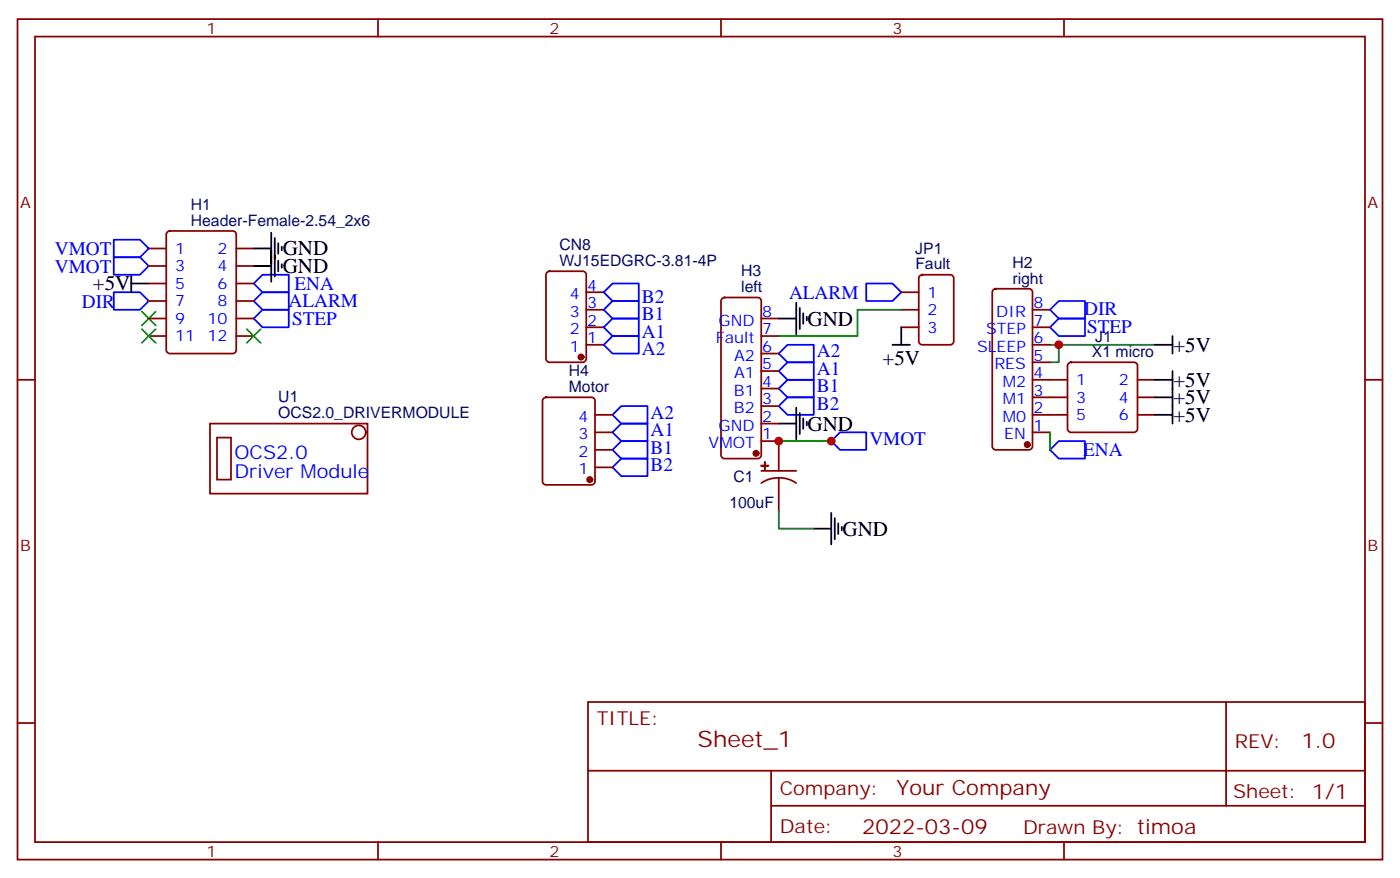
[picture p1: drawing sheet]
<svg xmlns="http://www.w3.org/2000/svg" width="282mm" height="177mm" viewBox="0 0 282 177" stroke-linecap="round" stroke-linejoin="round" font-family="sans-serif">
<g fill="none" stroke="#870000" stroke-width=".35">
<path d="M3.5 3.8h275.2v169.4h-275.2zM7.1 7.4h268.1v162.3h-268.1zM76.2 3.8v3.6M145.3 3.8v3.6M214.5 3.8v3.6M30 50.1h3.5M30 53.6h3.5M30 57.1h3.5M33.7 46.7l.5-.2h12.7a.71 .71 0 0 1 .7 .7v23.3a.76 .76 0 0 1-.7 .7h-12.7a.76 .76 0 0 1-.7-.7v-23.3zM47.6 50.1h3.6M47.6 53.6h3.6M47.6 57.1h3.6"/>
<path d="M110.3 54.9l.5-.3h6.7a.71 .71 0 0 1 .7 .8v16.9a.76 .76 0 0 1-.7 .7h-6.7a.76 .76 0 0 1-.7-.7v-16.9zM118.2 58.9h3.5M181.7 58.9h3.5M185.4 55.6l.5-.2h5.7a.71 .71 0 0 1 .7 .7v12.7a.76 .76 0 0 1-.7 .7h-5.7a.76 .76 0 0 1-.7-.7v-12.7zM200.3 58.4l.4-.2h6.7a.71 .71 0 0 1 .7 .7v31a.76 .76 0 0 1-.7 .7h-6.7a.76 .76 0 0 1-.7-.7v-31zM3.5 76.5h3.6M30 67.7h3.5M30 64.2h3.5M30 60.6h3.5M47.6 67.7h3.6M47.6 64.2h3.6M47.6 60.6h3.6"/>
<path d="M118.2 69.5h3.5M118.2 65.9h3.5M118.2 62.4h3.5M145.6 60.1l.4-.2h6.8a.71 .71 0 0 1 .7 .7v31.1a.76 .76 0 0 1-.7 .7h-6.8a.76 .76 0 0 1-.7-.7v-31.1zM153.5 78.3h3.5M153.5 74.8h3.5M153.5 71.2h3.5M153.5 67.7h3.5M153.5 64.2h3.5M181.7 65.9h3.5M181.7 62.4h3.5M208.1 76.5h7.1"/>
<path d="M208.1 69.5h3.6M208.1 65.9h3.6M208.1 62.4h3.6M208.1 73h3.6M215.4 73.2l.5-.2h12.7a.71 .71 0 0 1 .7 .7v12.7a.76 .76 0 0 1-.7 .7h-12.7a.76 .76 0 0 1-.7-.7v-12.7zM229.3 76.5h3.5M275.2 76.5h3.5M42.3 85.3h31.8v14.1h-31.8zM43.7 88.2h2.9v8.4h-2.9zM109.6 80.3l.5-.3h9.1a.71 .71 0 0 1 .7 .8v16.2a.76 .76 0 0 1-.7 .7h-9.1a.76 .76 0 0 1-.7-.7v-16.2zM119.9 83.6h3.6M119.9 94.2h3.6"/>
<path d="M119.9 90.6h3.6M119.9 87.1h3.6M153.5 88.9h3.5v6M153.5 94.9h7M153.5 85.3h3.5M153.5 81.8h3.5M157 96.3l1.8 .2 1.7 .8M157 96.3l-1.9 .2-1.6 .8M157 96.3v6.7M208.1 80h7.1M208.1 83.6h7.1M208.1 87.1h3.6"/>
<path d="M229.3 80h3.5M229.3 83.6h3.5M3.5 145.7h3.6M118.5 141.4h156.7v28.3h-156.7zM118.6 155.3h156.4M155.4 155.3v14.1M247.2 141.5v20.8M275.2 145.7h3.5M76.2 169.7v3.5M145.3 169.7v3.5M155.4 162.3h119.6M214.5 169.7v3.5"/>
<circle cx="72.3" cy="87.1" r="1.41"/>
</g>
<path d="M181.7 62.4h-8.8v5.3h-15.9M211.7 69.5h21.1M213.4 69.5v3.5h-1.7M157 88.9h10.6M211.7 87.1v3.5M157 103v3.5h7" fill="none" stroke="#008700" stroke-width=".35"/>
<g fill="none" stroke="#00f" stroke-width=".35">
<path d="M22.9 58.9h5.3l1.8 1.7-1.8 1.8h-5.3zM22.9 51.8h5.3l1.8 1.8-1.8 1.8h-5.3zM22.9 48.3h5.3l1.8 1.8-1.8 1.7h-5.3zM52.9 55.4h5.3v3.5h-5.3l-1.7-1.8zM52.9 58.9h5.3v3.5h-5.3l-1.7-1.8zM123.5 57.1h5.3v3.5h-5.3l-1.8-1.7zM174.6 57.1h5.3l1.8 1.8-1.8 1.7h-5.3zM51.2 64.2l1.7-1.8h5.3v3.5h-5.3zM123.5 60.6h5.3v3.6h-5.3l-1.8-1.8zM123.5 64.2h5.3v3.5h-5.3l-1.8-1.8zM123.5 67.7h5.3v3.5h-5.3l-1.8-1.7zM157 78.3l1.7-1.8h5.3v3.5h-5.3z"/>
<path d="M157 74.8l1.7-1.8h5.3v3.5h-5.3zM157 71.2l1.7-1.7h5.3v3.5h-5.3zM211.7 62.4l1.7-1.8h5.3v3.6h-5.3zM211.7 65.9l1.7-1.7h5.3v3.5h-5.3zM123.5 94.2l1.7-1.8h5.3v3.5h-5.3zM123.5 90.6l1.7-1.7h5.3v3.5h-5.3zM123.5 87.1l1.7-1.8h5.3v3.6h-5.3zM123.5 83.6l1.7-1.8h5.3v3.5h-5.3zM157 81.8l1.7-1.8h5.3v3.6h-5.3zM167.6 88.9l1.7-1.8h5.3v3.5h-5.3zM211.7 90.6l1.7-1.7h5.3v3.5h-5.3z"/>
</g>
<g fill="#870000" stroke="#870000" stroke-width=".35">
<path d="M153.5 93.8h1.4z"/>
<path d="M154.2 93.1v1.4z"/>
<circle cx="117.1" cy="71.9" r=".53"/>
<circle cx="118.9" cy="96.6" r=".53"/>
<circle cx="152.4" cy="91.3" r=".53"/>
<circle cx="207.1" cy="89.6" r=".53"/>
</g>
<g fill="none" stroke="#000" stroke-width=".35">
<path d="M26.5 57.1h3.5M26.5 55.4v3.5M51.2 53.6h3.5M51.2 50.1h3.5M54.7 46.9v9.9M55.4 47.9v7.8M56.1 49v2.1M56.1 52.5v2.1M56.8 49.7v.7M56.8 53.2v.7M157 64.2h3.5M160.5 61v6.3"/>
<path d="M161.2 62.1v4.2M161.9 63.1v2.1M162.6 63.8v.7M179.9 69.5h3.5M181.7 65.9v3.6M232.8 69.5h3.6M232.8 76.5h3.6M236.4 67.7v3.5M236.4 74.8v10.5M157 85.3h3.5M160.5 82.2v6.3M161.2 83.2v4.3"/>
<path d="M161.9 84.3v2.1M162.6 85v.7M232.8 83.6h3.6M232.8 80h3.6M164 106.5h3.6M167.6 103.3v6.4M168.3 104.4v4.2M169 105.4v2.2M169.7 106.2v.7"/>
</g>
<path d="M28.6 62.8l2.8 2.8M28.6 66.3l2.8 2.8M31.4 62.8l-2.8 2.8M31.4 66.3l-2.8 2.8M49.7 66.3l2.9 2.8M52.6 66.3l-2.9 2.8" fill="none" stroke="#3c3" stroke-width=".35"/>
<g fill="#c00">
<circle cx="167.6" cy="88.9" r=".88"/>
<circle cx="157" cy="88.9" r=".88"/>
<circle cx="213.4" cy="69.5" r=".88"/>
</g>
<text font-size="4.6" fill="#800" x="140.6" y="150.5">Sheet_1</text>
<g font-size="4.2">
<text x="57" y="51.5">GND</text>
<text x="18.7" y="58.5">+5V</text>
<text x="57" y="55">GND</text>
<text x="162.8" y="65.6">GND</text>
<text x="236.5" y="70.9">+5V</text>
<text x="177.9" y="73.4">+5V</text>
<text x="236.5" y="77.9">+5V</text>
<text x="236.5" y="81.5">+5V</text>
<text x="162.8" y="86.7">GND</text>
<text x="236.5" y="85">+5V</text>
<text x="169.9" y="107.9">GND</text>
</g>
<g font-size="4.2" fill="#800">
<text x="262.3" y="150.7">1.0</text>
<text x="180.7" y="160.3">Your Company</text>
<text x="173.8" y="168.1">2022-03-09</text>
</g>
<g font-size="3.9" fill="#00f">
<text x="11.1" y="51.5">VMOT</text>
<text x="11.1" y="55">VMOT</text>
<text x="59.4" y="58.3">ENA</text>
<text x="16.5" y="62">DIR</text>
<text x="58.2" y="61.9">ALARM</text>
<text x="58.9" y="65.4">STEP</text>
<text x="129.4" y="61">B2</text>
<text x="129.4" y="64.5">B1</text>
<text x="159.1" y="60.2">ALARM</text>
<text x="218.6" y="63.5">DIR</text>
<text x="129.4" y="68">A1</text>
<text x="129.4" y="71.5">A2</text>
<text x="164.7" y="72">A2</text>
<text x="219.1" y="67.1">STEP</text>
<text x="164.7" y="75.5">A1</text>
<text x="164.7" y="82.6">B2</text>
<text x="164.7" y="79">B1</text>
<text x="131.2" y="87.8">A1</text>
<text x="131.2" y="84.3">A2</text>
<text x="175.3" y="89.6">VMOT</text>
<text x="47.3" y="92.4">OCS2.0</text>
<text x="131.2" y="94.9">B2</text>
<text x="131.2" y="91.4">B1</text>
<text x="218.3" y="91.9">ENA</text>
<text x="47.3" y="96.3">Driver Module</text>
</g>
<g font-size="3.9" fill="#800">
<text x="120.3" y="146">TITLE:</text>
<text x="248.9" y="150.7">REV:</text>
<text x="157.2" y="160.2">Company:</text>
<text x="248.6" y="160.8">Sheet: 1/1</text>
<text x="157.2" y="167.9">Date:</text>
<text x="206.2" y="168">Drawn By: timoa</text>
</g>
<g font-size="3.2" fill="#800">
<text x="41.6" y="6.8">1</text>
<text x="110.8" y="6.8">2</text>
<text x="179.9" y="6.8">3</text>
<text x="4.1" y="41.9">A</text>
<text x="275.7" y="41.9">A</text>
<text x="4.1" y="111.1">B</text>
<text x="275.7" y="111.1">B</text>
<text x="41.6" y="172.6">1</text>
<text x="110.8" y="172.6">2</text>
<text x="179.9" y="172.6">3</text>
</g>
<g font-size="3.2" fill="#000080">
<text x="38.5" y="42.3">H1</text>
<text x="38.5" y="45.5">Header-Female-2.54_2x6</text>
<text x="112.8" y="53.6">WJ15EDGRC-3.81-4P</text>
<text x="112.8" y="50.4">CN8</text>
<text x="184.5" y="51.2">JP1</text>
<text x="204.1" y="53.9">H2</text>
<text x="149.4" y="58.9">left</text>
<text x="149.4" y="55.7">H3</text>
<text x="184.5" y="54.3">Fault</text>
<text x="204.1" y="57.1">right</text>
<text x="220.1" y="71.9">X1 micro</text>
<text x="220.8" y="68.8">J1</text>
<text x="114.7" y="75.8">H4</text>
<text x="56.1" y="81.1">U1</text>
<text x="114.7" y="79">Motor</text>
<text x="56.1" y="84.3">OCS2.0_DRIVERMODULE</text>
<text x="147.8" y="97.1">C1</text>
<text x="147" y="102.3">100uF</text>
</g>
<g font-size="3.2" fill="#00f">
<text x="35.3" y="51.1">1</text>
<text x="43.8" y="51.1">2</text>
<text x="35.3" y="54.6">3</text>
<text x="35.3" y="58.2">5</text>
<text x="43.8" y="54.6">4</text>
<text x="43.8" y="58.2">6</text>
<text x="118.4" y="58.5">4</text>
<text x="187" y="59.9">1</text>
<text x="35.3" y="61.7">7</text>
<text x="35.3" y="65.2">9</text>
<text x="41.8" y="65.2">10</text>
<text x="43.8" y="61.7">8</text>
<text x="114.9" y="63.8">3</text>
<text x="114.9" y="60.3">4</text>
<text x="118.4" y="65.6">2</text>
<text x="118.4" y="62.1">3</text>
<text x="144.9" y="65.6">GND</text>
<text x="153.6" y="63.8">8</text>
<text x="187" y="63.5">2</text>
<text x="200.8" y="63.8">DIR</text>
<text x="208.3" y="65.6">7</text>
<text x="208.3" y="62.1">8</text>
<text x="35.3" y="68.8">11</text>
<text x="41.8" y="68.8">12</text>
<text x="114.9" y="70.9">1</text>
<text x="114.9" y="67.3">2</text>
<text x="118.4" y="69.1">1</text>
<text x="144.3" y="69.1">Fault</text>
<text x="153.6" y="70.9">6</text>
<text x="153.6" y="67.3">7</text>
<text x="187" y="67">3</text>
<text x="197" y="70.9">SLEEP</text>
<text x="198.8" y="67.3">STEP</text>
<text x="208.3" y="69.1">6</text>
<text x="148" y="76.2">A1</text>
<text x="148" y="72.6">A2</text>
<text x="153.6" y="77.9">4</text>
<text x="153.6" y="74.4">5</text>
<text x="200.5" y="74.4">RES</text>
<text x="202.1" y="77.9">M2</text>
<text x="208.3" y="76.2">4</text>
<text x="208.3" y="72.6">5</text>
<text x="217" y="77.6">1</text>
<text x="225.5" y="77.6">2</text>
<text x="148" y="83.2">B2</text>
<text x="148" y="79.7">B1</text>
<text x="153.6" y="81.5">3</text>
<text x="202.1" y="81.5">M1</text>
<text x="208.3" y="83.2">2</text>
<text x="208.3" y="79.7">3</text>
<text x="217" y="81.1">3</text>
<text x="225.5" y="81.1">4</text>
<text x="116.6" y="88.5">3</text>
<text x="116.6" y="85">4</text>
<text x="144.9" y="86.7">GND</text>
<text x="153.6" y="88.5">1</text>
<text x="153.6" y="85">2</text>
<text x="202.1" y="85">M0</text>
<text x="202.5" y="88.5">EN</text>
<text x="208.3" y="86.7">1</text>
<text x="217" y="84.6">5</text>
<text x="225.5" y="84.6">6</text>
<text x="116.6" y="95.6">1</text>
<text x="116.6" y="92">2</text>
<text x="142.9" y="90.3">VMOT</text>
</g>
</svg>
